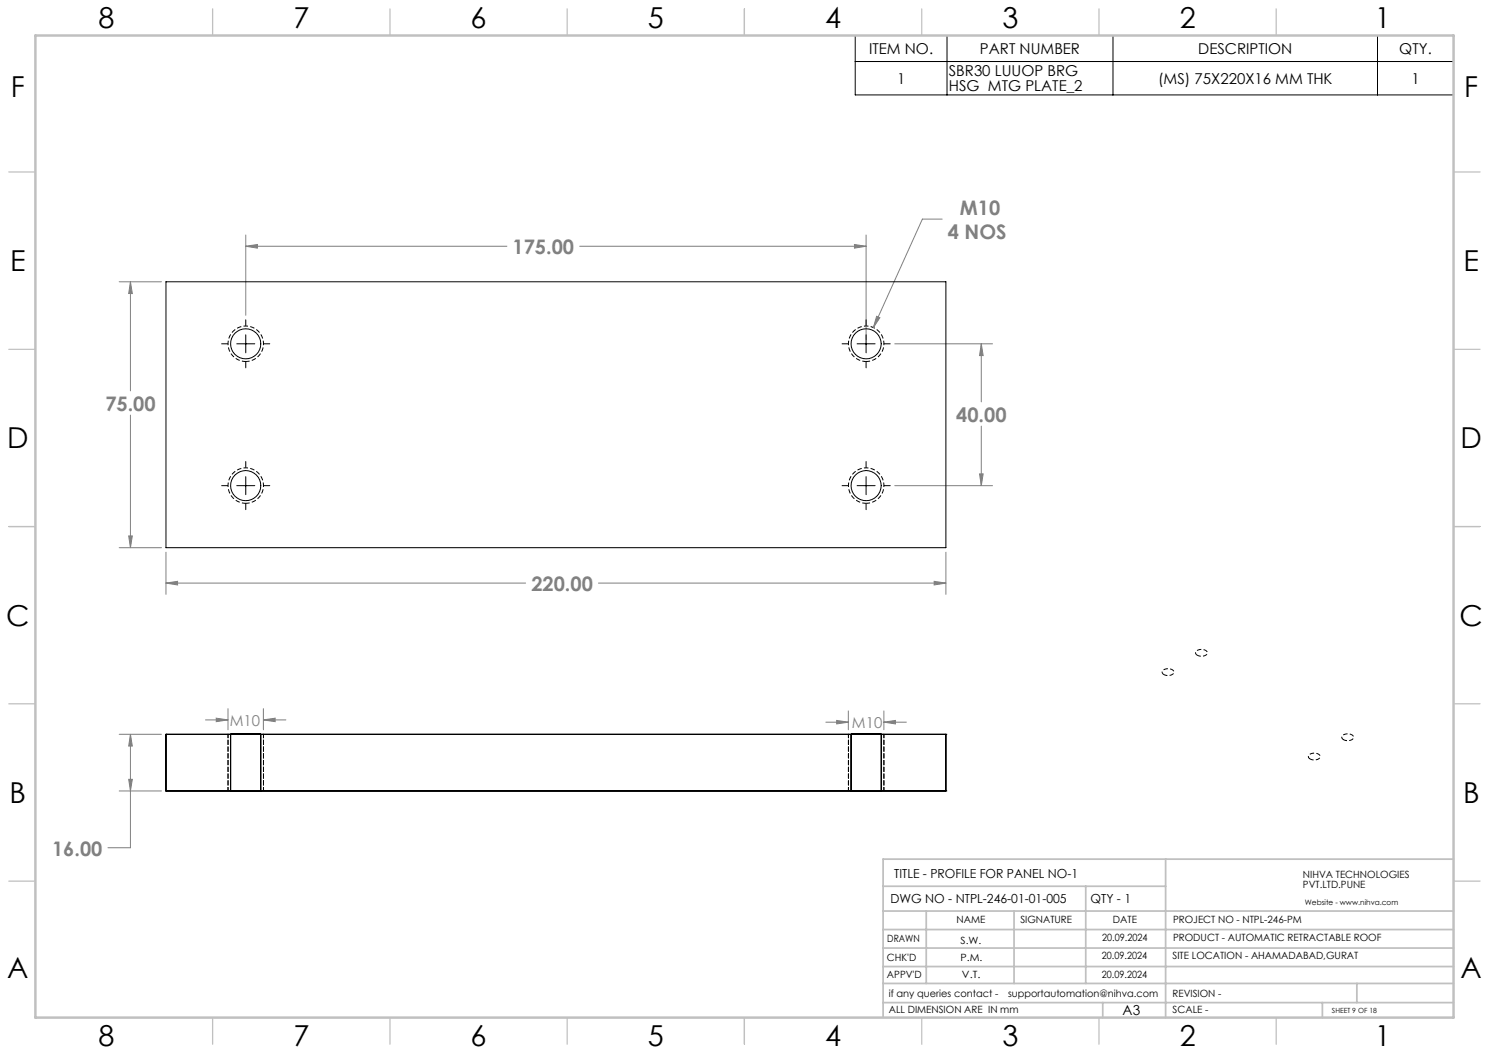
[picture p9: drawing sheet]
<svg xmlns="http://www.w3.org/2000/svg" width="420mm" height="297mm" viewBox="0 0 420 297" stroke-linecap="round" stroke-linejoin="round" font-family="sans-serif">
<g fill="none" stroke="#808080" stroke-width=".28">
<path d="M33.6 79.5h11.9M36.8 79.5l.5 3.3h-1zM36.8 79.5v30.7M69.3 69.5l3.3-.5v1zM69.3 66.3v22.6M69.3 69.5h73.7M163.5 69.5h80.8M241 69l3.3 .5-3.3 .5zM244.3 66.3v29.4M265.7 61.8h-5.5l-13.9 30.6M247.3 89.2l.9 .4-1.9 2.8zM252.4 97h27.6"/>
<path d="M276.8 97l.5 3.3h-1zM276.8 97v16.3M36.8 117.1v37.4M252.4 137h27.6M276.3 133.7h1l-.5 3.3zM276.8 120.2v16.8M33.6 154.5h11.9M36.3 151.2h1l-.5 3.3zM46.8 155.7v11.9M266.8 155.7v11.9M46.8 164.5l3.3-.5v1zM46.8 164.5h101.5"/>
<path d="M168.8 164.5h98M263.5 164l3.3 .5-3.3 .5zM64.3 199.9v5.9M74.3 199.9v5.9M33.6 207.1h11.9M36.3 219.8h1l-.5 3.3zM36.8 207.1l.5 3.3h-1zM36.8 207.1v32h-6.4M58 203.1h6.3M61 202.6l3.3 .5-3.3 .4zM74.3 203.1l3.3-.5v.9zM74.3 203.1h6.3"/>
<path d="M232.9 203.7h6.4M236 203.2l3.3 .5-3.3 .5zM239.3 200.5v5.3M249.3 203.7l3.3-.5v1zM249.3 200.5v5.3M249.3 203.7h6.4M33.6 223.1h11.9"/>
</g>
<path d="M69.3 102a5 5 0 0 1-4.4-7.4 5 5 0 0 1 8.6-.3 5 5 0 0 1-3.9 7.6l-.3 .1M244.3 102a5 5 0 0 1-4.4-7.4 5 5 0 0 1 8.6-.3 5 5 0 0 1-3.9 7.6l-.3 .1M69.3 142a5 5 0 0 1-4.4-7.4 5 5 0 0 1 8.6-.3 5 5 0 0 1-3.9 7.6l-.3 .1M244.3 142a5 5 0 0 1-4.4-7.4 5 5 0 0 1 8.6-.3 5 5 0 0 1-3.9 7.6l-.3 .1M328.3 190.3a.84 .84 0 0 1-.4-1.1 .84 .84 0 0 1 1-.5 1.49 1.49 0 0 1 2.2 1.1 2.23 2.23 0 0 1-2.8 .5M337.7 184.8a.84 .84 0 0 1-.4-1 .84 .84 0 0 1 1-.6 1.49 1.49 0 0 1 2.2 1.2 2.23 2.23 0 0 1-2.8 .4M369.5 214.1a.84 .84 0 0 1-.4-1.1 .84 .84 0 0 1 1-.5 1.49 1.49 0 0 1 2.2 1.1 2.23 2.23 0 0 1-2.8 .5M379 208.6a.84 .84 0 0 1-.4-1 .84 .84 0 0 1 .9-.6 1.49 1.49 0 0 1 2.3 1.2 2.23 2.23 0 0 1-2.8 .4" fill="none" stroke="#000" stroke-width=".28" stroke-dasharray="1.3 .6" stroke-dashoffset=".2" stroke-linecap="butt"/>
<g fill="none" stroke="#000" stroke-width=".28">
<path d="M241.2 10h168.8v16.8h-168.8zM241.2 17.4h168.8M267.1 10v16.8M313.9 10v16.8M388.5 10v16.8M62.5 97h1.7M66.8 97h5.1M69.3 90.2v1.7M69.3 94.4v5.1M74.4 97h1.7M237.5 97h1.7M241.8 97h5"/>
<path d="M244.3 90.2v1.7M244.3 94.4v5.1M249.4 97h1.7M69.3 102.1v1.6M244.3 102.1v1.6M62.5 137h1.7M66.8 137h5.1M69.3 130.2v1.7M69.3 134.4v5.1M74.4 137h1.7M237.5 137h1.7M241.8 137h5"/>
<path d="M244.3 130.2v1.7M244.3 134.4v5.1M249.4 137h1.7M69.3 142.1v1.7M244.3 142.1v1.7"/>
</g>
<g fill="none" stroke="#c0c0c0" stroke-width=".35">
<path d="M60 2.5v7.5M110 2.5v7.5M160 2.5v7.5M210 2.5v7.5M260 2.5v7.5M310 2.5v7.5M360 2.5v7.5M2.5 48.5h7.5M410 48.5h7.5M2.5 98.5h7.5M410 98.5h7.5M2.5 148.5h7.5"/>
<path d="M410 148.5h7.5M2.5 198.5h7.5M410 198.5h7.5M2.5 248.5h7.5M410 248.5h7.5M60 287v7.5M110 287v7.5M160 287v7.5M210 287v7.5M260 287v7.5M310 287v7.5M360 287v7.5"/>
</g>
<g fill="none" stroke="#c0c0c0" stroke-width=".5">
<path d="M249.1 257h160.9M249.1 250h79.7M261.3 257v20.4M286 257v20.4M306.2 250v27.4M328.8 242.3v44.7M410 242.3h-160.9v44.7M249.1 272.6h160.9M249.1 267.4h160.9M249.1 262.2h160.9M249.1 277.4h160.9M382.7 277.4v5.4"/>
<path d="M249.1 282.8h160.9M311 282.8v4.2M373 282.8v4.2"/>
</g>
<path d="M10 10h400v277h-400z" fill="none" stroke="#c0c0c0" stroke-width=".7"/>
<path d="M64.3 207.1v16M74.3 207.1v16M239.3 207.1v16M249.3 207.1v16" fill="none" stroke="#000" stroke-width=".28" stroke-dasharray="1.3 .6" stroke-dashoffset=".3"/>
<g fill="#808080">
<path d="M46.8 164.5l3.3-.5v1zM263.5 164l3.3 .5-3.3 .5zM36.8 79.5l.5 3.3h-1zM36.3 151.2h1l-.5 3.3zM247.3 89.2l-1 3.2 1.9-2.8zM69.3 69.5l3.3-.5v1zM241 69l3.3 .5-3.3 .5zM276.8 97l.5 3.3h-1zM276.3 133.7h1l-.5 3.3zM36.3 219.8h1l-.5 3.3zM36.8 207.1l.5 3.3h-1z"/>
<path d="M249.3 203.7l3.3-.5v1zM236 203.2l3.3 .5-3.3 .5zM61 202.6l3.3 .5-3.3 .4zM74.3 203.1l3.3-.5v.9z"/>
</g>
<g fill="none" stroke="#000" stroke-width=".28">
<path d="M46.8 79.5h220v75h-220zM46.8 207.1v16M46.8 207.1h220M46.8 207.1h.1M65.1 207.1h8.5zM65.1 207.1v16M73.6 207.1v16M240.1 207.1h8.5zM240.1 207.1v16M248.6 207.1v16M266.8 207.1v16M266.8 207.1h.1"/>
<path d="M46.8 223.1h220M46.8 223.1h.1M65.1 223.1h8.5zM240.1 223.1h8.5zM266.8 223.1h.1"/>
<circle cx="69.3" cy="97" r="4.2"/>
<circle cx="244.3" cy="97" r="4.3"/>
<circle cx="69.3" cy="137" r="4.2"/>
<circle cx="244.3" cy="137" r="4.3"/>
</g>
<g font-size="8.1">
<text x="27.8" y="8">8</text>
<text x="82.8" y="8">7</text>
<text x="132.8" y="8">6</text>
<text x="182.8" y="8">5</text>
<text x="232.8" y="8">4</text>
<text x="282.8" y="8">3</text>
<text x="332.8" y="8">2</text>
<text x="387.8" y="8">1</text>
<text x="3" y="27.2">F</text>
<text x="413" y="27.2">F</text>
<text x="2.8" y="76.5">E</text>
<text x="412.8" y="76.5">E</text>
<text x="2" y="126.5">D</text>
<text x="412" y="126.5">D</text>
<text x="1.7" y="176.5">C</text>
<text x="411.7" y="176.5">C</text>
<text x="2.7" y="226.5">B</text>
<text x="412.7" y="226.5">B</text>
<text x="2" y="275.7">A</text>
<text x="412" y="275.7">A</text>
<text x="27.8" y="295">8</text>
<text x="82.8" y="295">7</text>
<text x="132.8" y="295">6</text>
<text x="182.8" y="295">5</text>
<text x="232.8" y="295">4</text>
<text x="282.8" y="295">3</text>
<text x="332.8" y="295">2</text>
<text x="387.8" y="295">1</text>
</g>
<g font-size="5.6" fill="#808080">
<text x="270.7" y="60.6">M10</text>
<text x="144.6" y="71.7">175.00</text>
<text x="267.3" y="67.4">4 NOS</text>
<text x="29.7" y="115.8">75.00</text>
<text x="269.7" y="118.9">40.00</text>
<text x="149.9" y="166.7">220.00</text>
<text x="14.7" y="241.3">16.00</text>
</g>
<g font-size="4.2">
<text x="245.1" y="15.2">ITEM NO.</text>
<text x="276.4" y="15.2">PART NUMBER</text>
<text x="338" y="15.2">DESCRIPTION</text>
<text x="394.7" y="15.2">QTY.</text>
<text x="253" y="23.6">1</text>
<text x="267.6" y="21.5">SBR30 LUUOP BRG</text>
<text x="326.7" y="23.6">(MS) 75X220X16 MM THK</text>
<text x="398.1" y="23.6">1</text>
<text x="267.6" y="25.6">HSG MTG PLATE_2</text>
</g>
<g font-size="4.2" fill="#808080">
<text x="64.8" y="204.6">M10</text>
<text x="240.3" y="205.3">M10</text>
</g>
<text font-size="3.9" x="316.7" y="286.4">A3</text>
<g font-size="3.5">
<text x="252.2" y="247.7">TITLE - PROFILE FOR PANEL NO-1</text>
<text x="251.2" y="254.8">DWG NO - NTPL-246-01-01-005</text>
<text x="307.6" y="254.8">QTY - 1</text>
</g>
<g font-size="2.8">
<text x="367.5" y="247.7">NIHVA TECHNOLOGIES</text>
<text x="367.5" y="250.5">PVT.LTD.PUNE</text>
<text x="269.8" y="260.4">NAME</text>
<text x="287.8" y="260.4">SIGNATURE</text>
<text x="313.9" y="260.5">DATE</text>
<text x="330.9" y="260.5">PROJECT NO - NTPL-246-PM</text>
<text x="250.3" y="265.7">DRAWN</text>
<text x="270.9" y="266.1">S.W.</text>
<text x="310.9" y="265.5">20.09.2024</text>
<text x="330.9" y="265.5">PRODUCT - AUTOMATIC RETRACTABLE ROOF</text>
<text x="250.2" y="271.1">CHK'D</text>
<text x="250.2" y="275.8">APPV'D</text>
<text x="270.9" y="271.1">P.M.</text>
<text x="271.3" y="275.8">V.T.</text>
<text x="310.8" y="270.6">20.09.2024</text>
<text x="310.8" y="275.8">20.09.2024</text>
<text x="330.7" y="270.6">SITE LOCATION - AHAMADABAD,GURAT</text>
<text x="250.7" y="281.1">if any queries contact -</text>
<text x="284.3" y="281.1">supportautomation@nihva.com</text>
<text x="330.7" y="281.1">REVISION -</text>
<text x="250.7" y="285.6">ALL DIMENSION ARE IN mm</text>
<text x="330.7" y="285.6">SCALE -</text>
</g>
<text font-size="2.1" x="368.1" y="255.1">Website - www.nihva.com</text>
<text font-size="2" x="375.7" y="285.6">SHEET 9 OF 18</text>
</svg>
